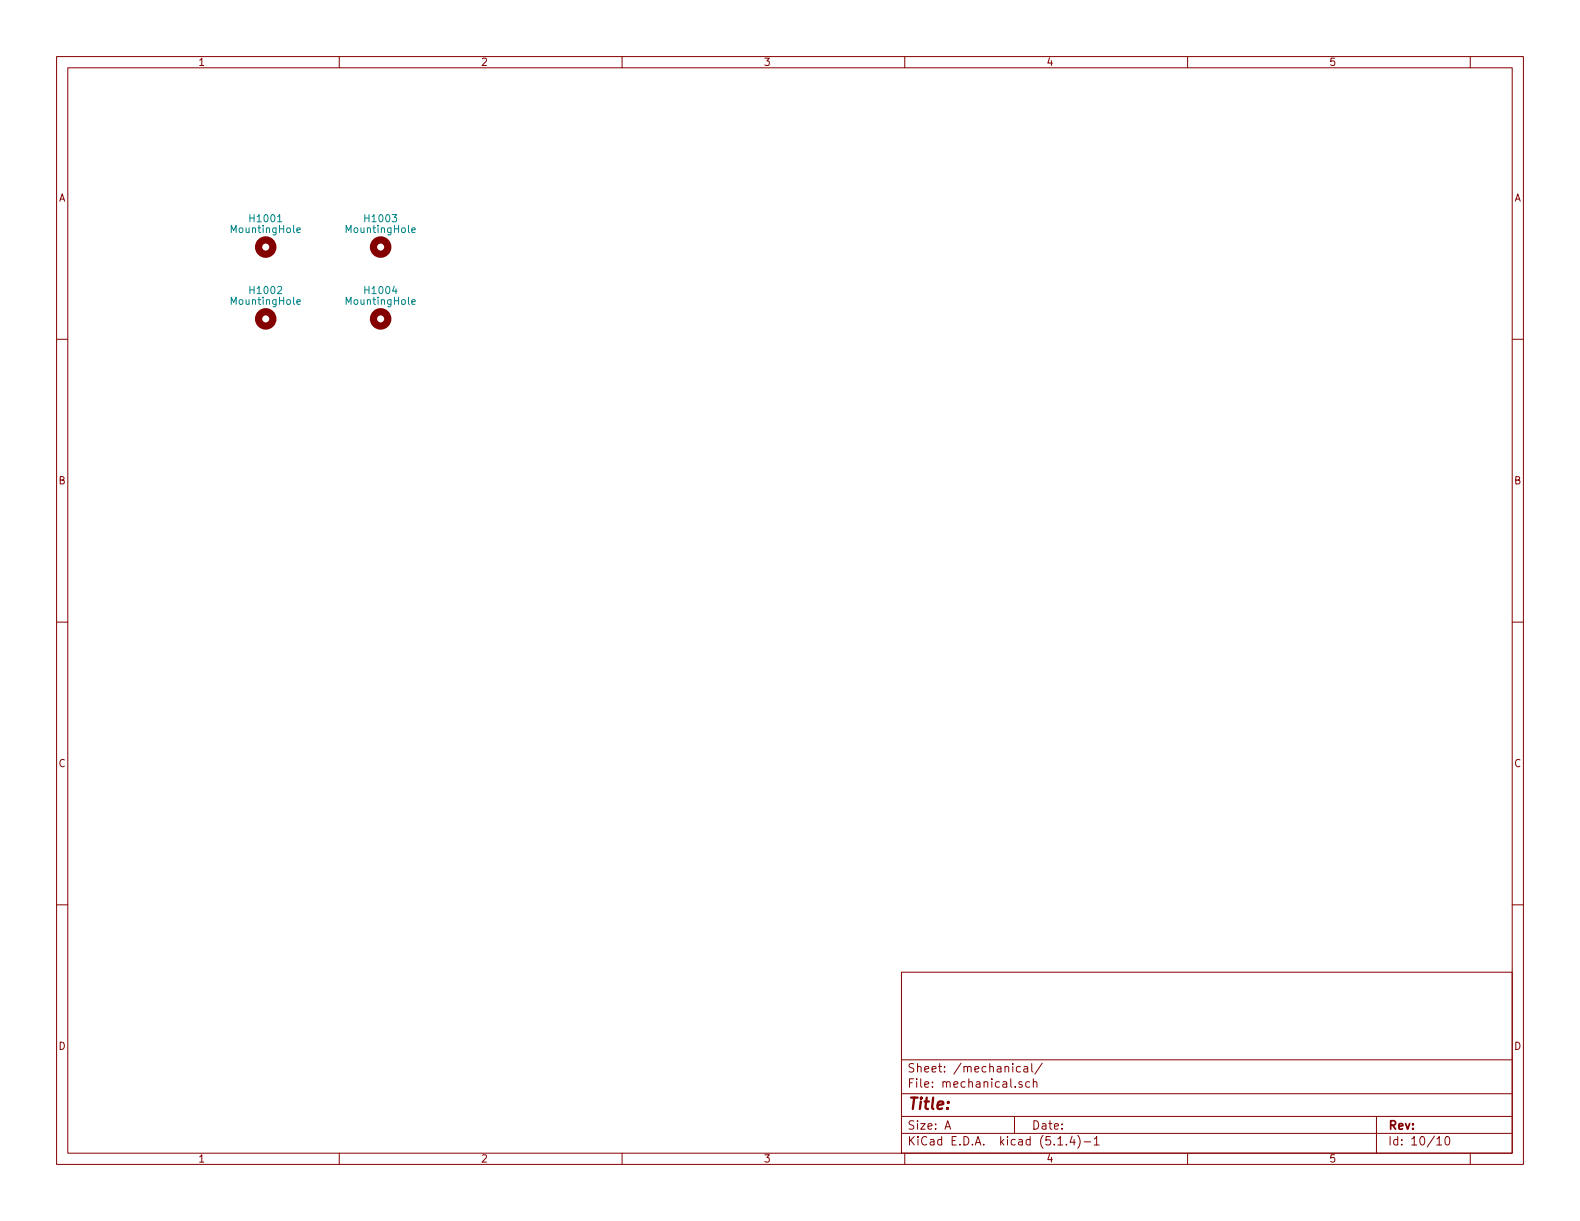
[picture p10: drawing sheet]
<svg xmlns="http://www.w3.org/2000/svg" width="279mm" height="216mm" viewBox="0 0 279 216" stroke-linecap="round" stroke-linejoin="round" font-family="sans-serif">
<g fill="none" stroke="#840000" stroke-width=".18">
<path d="M10 10h259.4v195.9h-259.4zM12 12h255.4v191.9h-255.4zM60 10v2M110 10v2M160 10v2M210 10v2M260 10v2M10 60h2M267.4 60h2M10 110h2M267.4 110h2M10 160h2"/>
<path d="M267.4 160h2M159.4 171.9h108v32h-108zM159.4 197.4h108M159.4 193.4h108M159.4 187.4h108M167.1 199.7l.5-1.5 .5 1.5M167.2 199.2h.8M179.4 197.4v3M180.4 188.6h-.4l-.3 .2 .1 .6 .2 .2 .4-.1M180.7 191.3h-.3l-.2 .2v.2l.5 .1v.4h-.5M181.1 188.6h.6v1M181.7 188.9l-.5 .1-.2 .2 .1 .3 .1 .1 .5-.1"/>
<path d="M182.1 191.3h-.4l-.3 .2 .1 .7h.6M182.4 188.1v1.3l.3 .2M182.7 191.4l.3-.1h.3l.1 1M182.7 190.8v1.5M184.3 188l-1.3 1.9M243.4 197.4v6.5M60 203.9v2M110 203.9v2M159.4 200.4h108M160 203.9v2M187.1 202.5h.8M188.6 202.3v.2"/>
<path d="M189.6 200.9l-.4 1.1h.9M189.9 201.5v1M190.6 200.8a1.71 1.71 0 0 1 0 2.2M191.7 201.9h1.2M193.5 201.4l.4-.4v1.5M193.5 202.5h.9M210 203.9v2M254.1 201.4l.4-.4v1.5M254.1 202.5h.8M255.7 201.1l.3-.1a.94 .94 0 0 1 0 1.5l-.4-.3-.1-.7zM260 203.9v2"/>
</g>
<g fill="none" stroke="#840000" stroke-width="1.3">
<circle cx="47" cy="56.4" r="1.27"/>
<circle cx="47" cy="43.7" r="1.27"/>
<circle cx="67.3" cy="56.4" r="1.27"/>
<circle cx="67.3" cy="43.7" r="1.27"/>
</g>
<path d="M52.5 40.7l.6-.1v-.3h-.4l-.2 .2 .1 .6h.5M52.5 53.4l.6-.1v-.3h-.4l-.2 .2 .1 .6h.5M72.8 40.7l.6-.1v-.3h-.4l-.2 .2 .1 .6h.5M72.8 53.4l.6-.1v-.3h-.4l-.2 .2 .1 .6h.5" fill="none" stroke="#008484" stroke-width=".18"/>
<text font-size="2.8" fill="#840000" x="160.4" y="196.2">Title:</text>
<g font-size="2.1" fill="#840000">
<text x="160.4" y="189.6">Sheet: /mechanical/</text>
<text x="160.4" y="192.3">File: mechanical.sch</text>
<text x="160.4" y="202.5">KiCad E.D.A. kicad (5.1.4)-1</text>
<text x="160.4" y="199.7">Size: A</text>
<text x="182.4" y="199.7">Date:</text>
<text x="245.4" y="199.7">Rev:</text>
<text x="245.4" y="202.5">Id: 10/10</text>
</g>
<g font-size="1.8" fill="#840000">
<text x="35" y="11.6">1</text>
<text x="85" y="11.6">2</text>
<text x="135" y="11.6">3</text>
<text x="185" y="11.6">4</text>
<text x="235" y="11.6">5</text>
<text x="10.4" y="35.6">A</text>
<text x="267.8" y="35.6">A</text>
<text x="10.4" y="85.6">B</text>
<text x="267.8" y="85.6">B</text>
<text x="10.4" y="135.6">C</text>
<text x="267.8" y="135.6">C</text>
<text x="10.4" y="185.6">D</text>
<text x="267.8" y="185.6">D</text>
<text x="35" y="205.5">1</text>
<text x="85" y="205.5">2</text>
<text x="135" y="205.5">3</text>
<text x="185" y="205.5">4</text>
<text x="235" y="205.5">5</text>
</g>
<g font-size="1.8" fill="#008484">
<text x="41.1" y="41.2">MountingHole</text>
<text x="44.4" y="39.3">H1001</text>
<text x="61.4" y="41.2">MountingHole</text>
<text x="64.7" y="39.3">H1003</text>
<text x="41.1" y="53.9">MountingHole</text>
<text x="44.4" y="52">H1002</text>
<text x="61.4" y="53.9">MountingHole</text>
<text x="64.7" y="52">H1004</text>
</g>
</svg>
